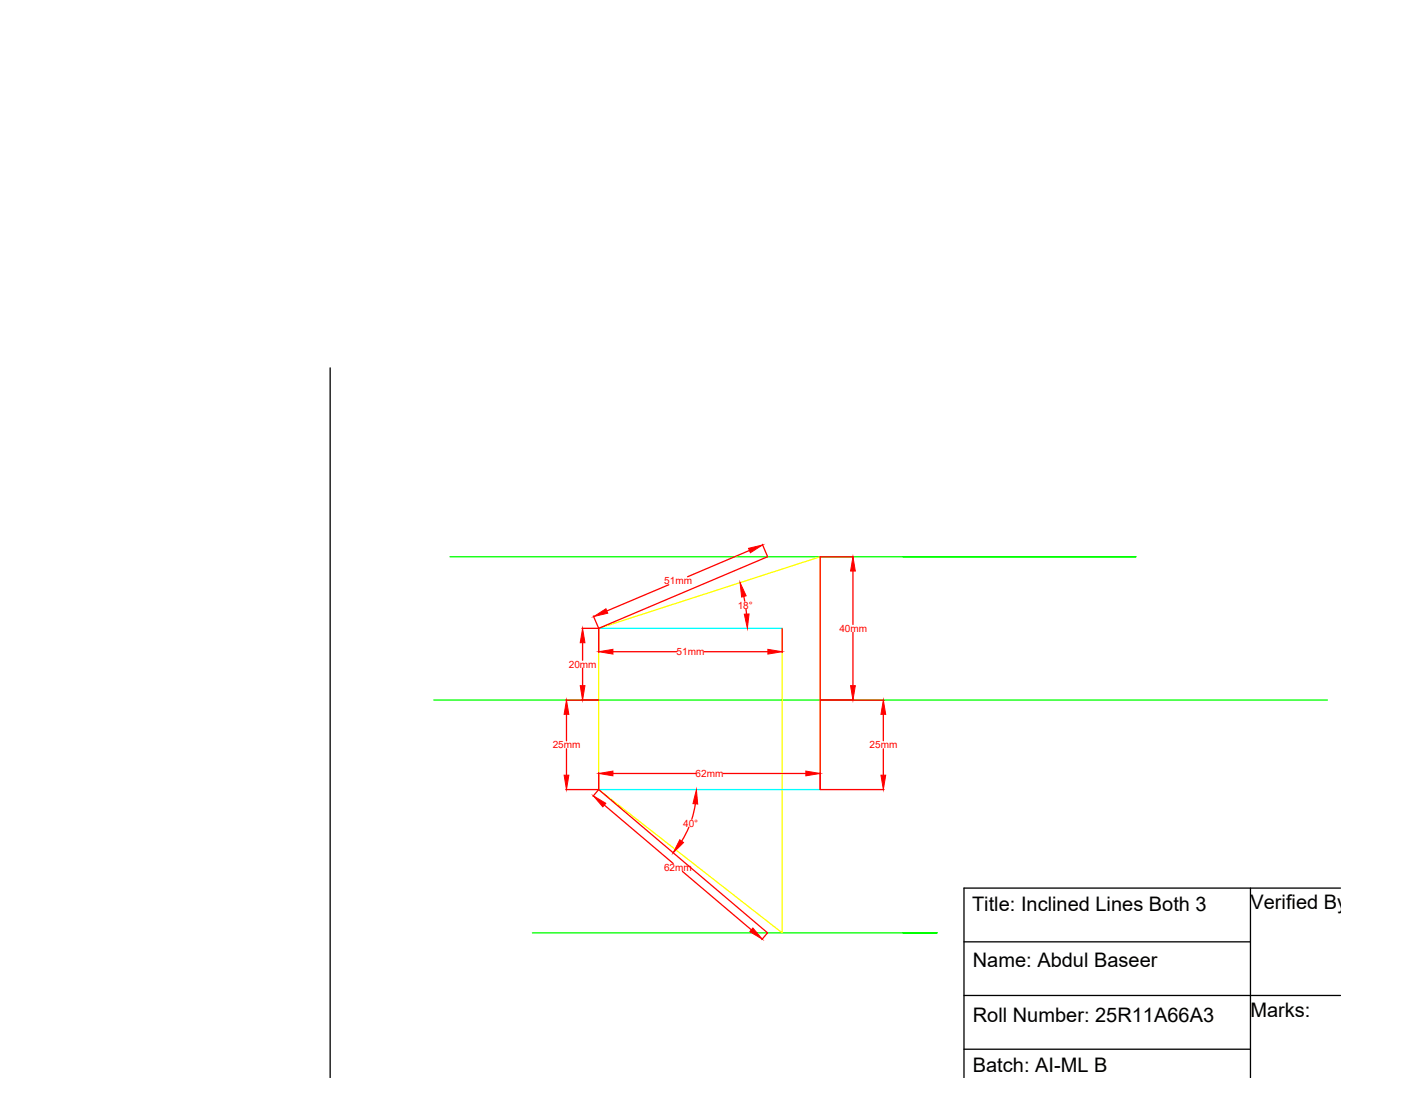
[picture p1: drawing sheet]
<svg xmlns="http://www.w3.org/2000/svg" width="279mm" height="216mm" viewBox="0 0 279 216" stroke-linecap="round" stroke-linejoin="round" font-family="sans-serif">
<!-- layer: 0 -->
<path d="M64.6 72v139M244.8 173.8v37.2M262.5 173.8h-73.8v37.2M188.7 184.4h56.1M188.7 194.9h73.8M188.7 205.4h56.1" fill="none" stroke="#000" stroke-width=".25"/>
<!-- layer: RefLin -->
<path d="M88.1 109h134.3h-45.6M85 137h174.9M104.2 182.6h79.3h-6.7" fill="none" stroke="#0f0" stroke-width=".25"/>
<!-- layer: ProjLin -->
<path d="M153.1 123v59.6l-35.9-28v-31.6l43.4-14v45.6" fill="none" stroke="#ff0" stroke-width=".25"/>
<!-- layer: RTFRFV -->
<path d="M117.2 123h35.9M117.2 154.6h43.4" fill="none" stroke="#0ff" stroke-width=".25"/>
<!-- layer: Final Lines -->
<g fill="none" stroke="#f00" stroke-width=".25">
<path d="M130.9 114.5l-12.1 5.1M145.6 116.7l.2 1M146.1 119.2l.1 1M146.7 107.8l-12.1 5.1M149.3 106.5l1 2.5-33.1 14M160.6 109v45.6v-3.3M160.6 109h6.5M167 111.8v10.4M110.8 137h6.4M110.9 139.8v5.2M113.9 123h3.3M114.1 125.8v3.4"/>
<path d="M114.1 130.8v3.4M116.2 120.6l1 2.4M117.2 123v4.7M120 127.6h12.5M137.9 127.6h12.4M153.1 123v4.7M160.6 137h12.5M167 123.8v10.4M173 139.8v5.2M110.8 154.6h6.4M110.9 146.6v5.1M117.2 154.6l-1.1 1.3"/>
<path d="M117.2 151.3v3.3l33.1 28M118.3 157.6l13.5 11.4M120 151.4h16.2M136.2 157.3l-.7 3.1M141.6 151.4h16.2M160.6 154.6h12.5M173 146.6v5.1M133.6 170.6l13.5 11.4M134.9 161.9l-1.4 2.8M150.3 182.6l-1.1 1.3"/>
</g>
<g fill="#f00" stroke="#f00" stroke-width=".2">
<path d="M117.2 127.6l2.8-.5v.9z"/>
<path d="M150.3 127.1l2.8 .5-2.8 .4z"/>
<path d="M117.2 151.4l2.8-.5v1z"/>
<path d="M157.8 150.9l2.8 .5-2.8 .5z"/>
<path d="M116.2 120.7l2.4-1.5 .4 .8z"/>
<path d="M146.6 107.3l2.7-.6-2.4 1.5z"/>
<path d="M116.2 155.8l2.4 1.4-.6 .7z"/>
<path d="M147.4 181.6l1.8 2.2-2.4-1.4z"/>
<path d="M113.6 134.2h.9l-.4 2.8z"/>
<path d="M114.1 123l.4 2.8h-.9z"/>
<path d="M110.9 137l.5 2.8h-1z"/>
<path d="M110.4 151.7h1l-.5 2.9z"/>
<path d="M167 109l.5 2.8h-1z"/>
<path d="M166.5 134.2h1l-.5 2.8z"/>
<path d="M172.5 151.7h.9l-.4 2.9z"/>
<path d="M173 137l.4 2.8h-.9z"/>
<path d="M145.7 120.2h1l-.4 2.8z"/>
<path d="M144.9 114l1.2 2.6-.9 .3z"/>
<path d="M133.1 164.4l.7 .5-2 2z"/>
<path d="M136.4 154.6l.2 2.8-.9-.1z"/>
</g>
<g font-size="3.9">
<text x="190.3" y="178.3">Title: Inclined Lines Both 3</text>
<text x="244.8" y="178">Verified By:</text>
<text x="190.5" y="189.2">Name: Abdul Baseer</text>
<text x="190.5" y="200.1">Roll Number: 25R11A66A3</text>
<text x="244.8" y="199">Marks:</text>
<text x="190.5" y="209.9">Batch: AI-ML B</text>
</g>
<g font-size="2" fill="#f00">
<text x="130.1" y="114.4">51mm</text>
<text x="144.4" y="119.2">18°</text>
<text x="164.3" y="123.7">40mm</text>
<text x="111.4" y="130.7">20mm</text>
<text x="132.5" y="128.2">51mm</text>
<text x="108.2" y="146.5">25mm</text>
<text x="170.3" y="146.5">25mm</text>
<text x="136.2" y="152.1">62mm</text>
<text x="133.8" y="161.8">40°</text>
<text x="130" y="170.5">62mm</text>
</g>
</svg>
